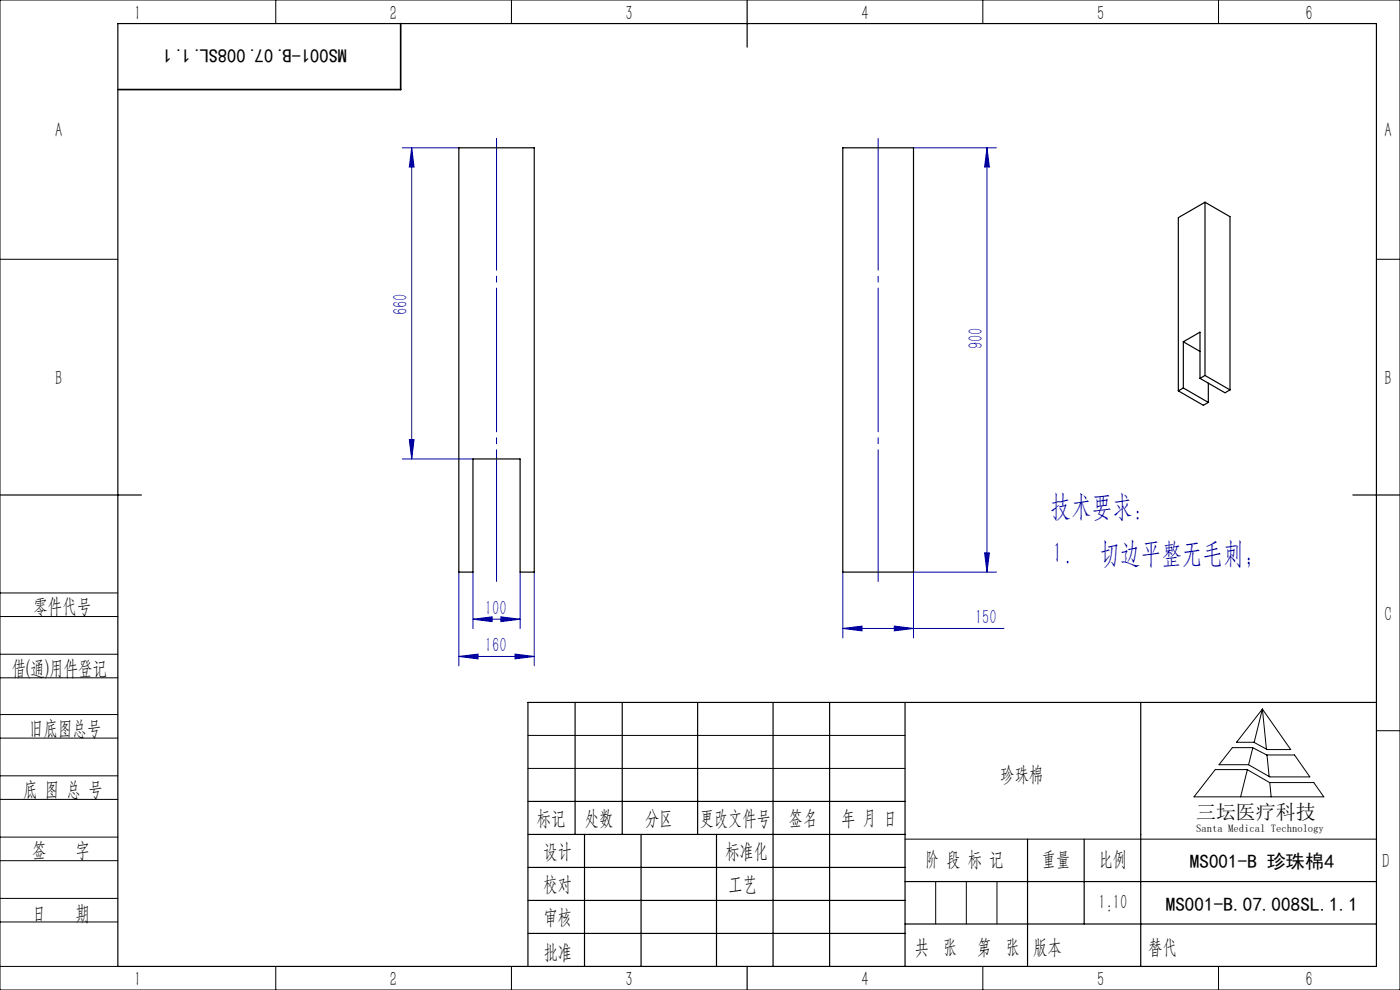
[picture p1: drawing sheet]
<svg xmlns="http://www.w3.org/2000/svg" width="297mm" height="210mm" viewBox="0 0 297 210" stroke-linecap="round" stroke-linejoin="round" font-family="sans-serif">
<g fill="none" stroke="#0000a0" stroke-width=".21">
<path d="M85.3 31.4h12M87.3 31.4l.5 4h-1zM87.3 31.4v66M193.8 31.4h17.6M209.4 31.4l.5 4h-1zM209.4 31.4v90M85.3 97.4h15M86.8 93.3h1l-.5 4.1zM208.9 117.3h1l-.5 4.1zM97.3 139.2l4.1-.5v1.1zM97.3 121.4v19.8M97.3 139.3h16"/>
<path d="M100.3 131.4l4.1-.6v1.1zM100.3 121.4v12M100.3 131.4h10M106.3 130.8l4 .6-4 .5zM109.3 138.7l4 .5-4 .6zM110.3 121.4v12M113.3 121.4v19.8M178.8 133.3l4.1-.5v1zM178.8 121.4v13.9M178.8 133.3h34.2M189.7 132.8l4.1 .5-4.1 .5zM211.4 121.4h-17.6v13.9"/>
</g>
<path d="M105.3 123.4v-94M186.3 123.4v-94" fill="none" stroke="#0000a0" stroke-width=".21" stroke-dasharray="30.5 1.3 1.3 1.3" stroke-dashoffset="2.5"/>
<g fill="none" stroke="#000" stroke-width=".21">
<path d="M0 0h297v210h-297zM58.5 0v5M108.5 0v5M208.5 0v5M258.5 0v5M0 55h25M292 55h5M0 138.8h25M0 125.8h25M0 130.8h25M0 143.8h25M0 156.6h25"/>
<path d="M0 151.6h25M112 156h80M261.4 158.6h4.3l3 1.5h5.9l3.3 4.7h-8.5l-4.5-2.6h-6.3zM265.8 158.6l-.9 3.6M267.8 150.4l6 8.6h-5l-2.8-1.5h-3.7zM267.8 150.4l-1.7 7.1M267.8 150.4l.9 8.5M292 155h5M0 169.6h25M0 164.6h25M0 177.6h25M112 163h80"/>
<path d="M192 178h100M257.8 163.2h6.8l4.7 2.8h9.4l2.1 3h-27.5zM264.6 163.3l-1.4 5.7M268.8 160.1l.4 4.6M269.4 166l.3 3M0 182.6h25M0 190.6h25M0 195.6h25M198.5 187v9M205 187v9M211.5 187v9M0 205h25"/>
<path d="M58.5 205v5M108.5 205v5M208.5 205v5M258.5 205v5"/>
</g>
<g fill="none" stroke="#000" stroke-width=".25">
<path d="M25 5h267v200h-267zM158.5 0v10M0 105h30M287 105h10M122 149v28M132 149v28M148 149v28M164 149v56M176 149v56M192 149v56M242 149v56M292 149h-180v56"/>
<path d="M112 170h80M112 177h80M124 177v28M136 177v28M152 177v28M218 178v27M230 178v18M112 184h80M112 191h80M112 198h80M192 187h100M192 196h100"/>
<path d="M158.5 205v5"/>
</g>
<path d="M85 5v14h-60" fill="none" stroke="#000" stroke-width=".35"/>
<g fill="#0000a0">
<path d="M100.3 131.4l4.1-.6v1.1zM106.3 130.8l4 .6-4 .5zM178.8 133.3l4.1-.5v1zM189.7 132.8l4.1 .5-4.1 .5z"/>
<path d="M97.3 139.2l4.1-.5v1.1zM109.3 138.7l4 .5-4 .6z"/>
<path d="M86.8 93.3h1l-.5 4.1zM87.3 31.4l.5 4h-1zM208.9 117.3h1l-.5 4.1zM209.4 31.4l.5 4h-1z"/>
</g>
<g fill="none" stroke="#000" stroke-width=".25">
<path d="M97.3 31.4h16v90h-3v-24h-10v24h-3zM178.8 31.4h15v90h-15zM255.6 42.9l-5.6 3.3v36.7M255.6 42.9v36.7M255.6 42.9l5.3 3.1v36.7M251 72.5l3.6-2v9.8M251 72.5v9.8M251 72.5l3.6 2M255.6 79.6l-1 .7M255.6 79.6l5.3 3.1M250 82.9l5.3 3.1 1-.6M251 82.3l-1 .6"/>
<path d="M251 82.3l5.3 3.1M254.6 80.3l5.3 3 1-.6M256.3 81.3v4.1"/>
</g>
<g font-size="6.3" fill="#0000a0">
<text x="222.8" y="109.4">技术要求：</text>
<text x="223.3" y="119.5">1.</text>
<text x="233.3" y="119.5">切边平整无毛刺；</text>
</g>
<g font-size="4.4">
<text x="28.5" y="4.1">1</text>
<text x="82.7" y="4.1">2</text>
<text x="132.7" y="4.1">3</text>
<text x="182.7" y="4.1">4</text>
<text x="232.7" y="4.1">5</text>
<text x="277" y="4.1">6</text>
<text x="11.7" y="29.1">A</text>
<text x="293.7" y="29.1">A</text>
<text x="11.7" y="81.6">B</text>
<text x="293.7" y="81.6">B</text>
<text x="7.1" y="130.1">零件代号</text>
<text x="293.7" y="131.6">C</text>
<text x="2.5" y="143.2">借(通)用件登记</text>
<text x="6.2" y="155.8">旧底图总号</text>
<text x="212.2" y="165.6">珍珠棉</text>
<text x="4.9" y="168.9">底 图 总 号</text>
<text x="113.9" y="174.9">标记</text>
<text x="124.1" y="174.9">处数</text>
<text x="136.9" y="174.9">分区</text>
<text x="148.5" y="174.9">更改文件号</text>
<text x="167.4" y="174.9">签名</text>
<text x="178.5" y="174.9">年 月 日</text>
<text x="6.8" y="181.9">签</text>
<text x="16" y="181.9">字</text>
<text x="115.3" y="181.9">设计</text>
<text x="153.9" y="181.9">标准化</text>
<text x="196.3" y="183.7">阶 段 标 记</text>
<text x="221" y="183.7">重量</text>
<text x="233.1" y="183.7">比例</text>
<text x="293.2" y="184.1">D</text>
<text x="115.3" y="189">校对</text>
<text x="154.6" y="189">工艺</text>
<text x="6.8" y="195.2">日</text>
<text x="16" y="195.2">期</text>
<text x="115.4" y="196">审核</text>
<text x="233" y="192.7">1:10</text>
<text x="115.3" y="203.4">批准</text>
<text x="194" y="202.4">共 张</text>
<text x="207.3" y="202.4">第 张</text>
<text x="219.1" y="202.4">版本</text>
<text x="28.5" y="209.1">1</text>
<text x="82.7" y="209.1">2</text>
<text x="132.7" y="209.1">3</text>
<text x="182.7" y="209.1">4</text>
<text x="232.7" y="209.1">5</text>
<text x="277" y="209.1">6</text>
</g>
<g font-size="4.4" fill="#0000a0">
<text x="86.5" y="66.9" transform="rotate(-90 86.5 66.9)">660</text>
<text x="208.5" y="74.1" transform="rotate(-90 208.5 74.1)">900</text>
<text x="102.9" y="130.5">100</text>
<text x="206.8" y="132.4">150</text>
<text x="102.9" y="138.4">160</text>
</g>
<text font-size="4.4" fill="#010000" x="243.6" y="202.4">替代</text>
<text font-size="4.2" x="253.7" y="173.7">三坛医疗科技</text>
<g font-size="4.1">
<text x="73.6" y="10.4" transform="rotate(-180 73.6 10.4)">MS001-B.07.008SL.1.1</text>
<text x="252.4" y="184">MS001-B 珍珠棉4</text>
<text x="247.3" y="193.1">MS001-B.07.008SL.1.1</text>
</g>
<text font-size="2.3" x="253.7" y="176.6">Santa Medical Technology</text>
</svg>
